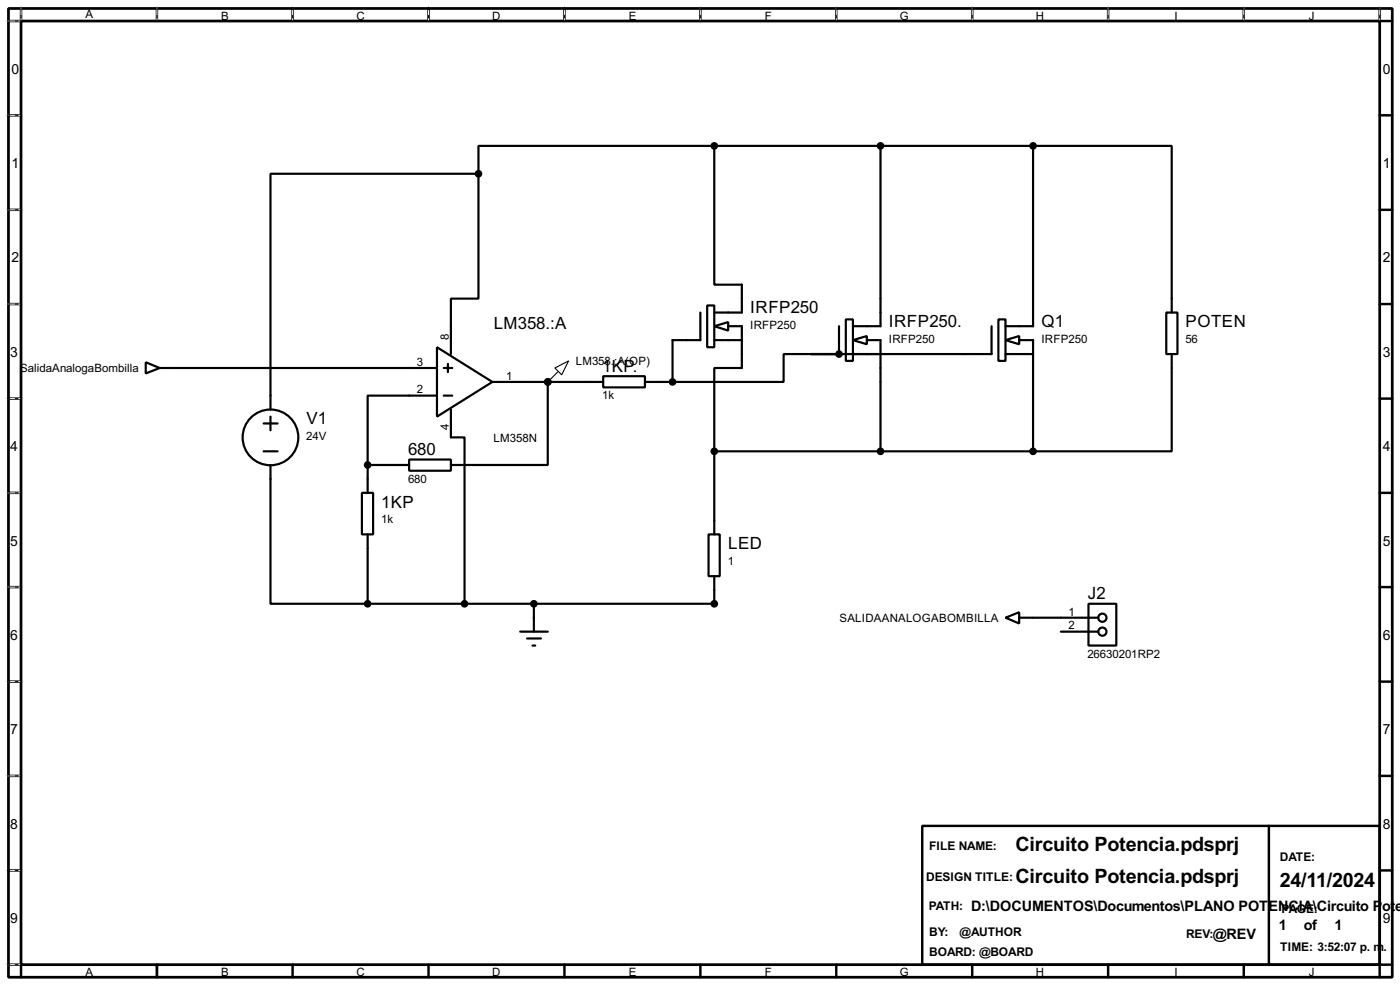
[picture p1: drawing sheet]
<svg xmlns="http://www.w3.org/2000/svg" width="256mm" height="180mm" viewBox="0 0 256 180" stroke-linecap="round" stroke-linejoin="round" font-family="sans-serif">
<path d="M1.6 1.6h253.5v177.3h-253.5zM3.9 3.9h248.9v172.7h-248.9z" fill="none" stroke="#000" stroke-width=".5"/>
<g fill="none" stroke="#000" stroke-width=".45">
<path d="M3.9 1.6v2.3h-2.3M28.8 1.6v2.3M53.6 1.6v2.3M78.5 1.6v2.3M103.4 1.6v2.3M128.3 1.6v2.3M153.2 1.6v2.3M178.1 1.6v2.3M203 1.6v2.3M227.9 1.6v2.3M252.8 1.6v2.3h2.3M1.6 21.1h2.3"/>
<path d="M1.6 38.4h2.3M252.8 21.1h2.3M252.8 38.4h2.3M1.6 55.7h2.3M252.8 55.7h2.3M1.6 73h2.3M252.8 73h2.3M1.6 90.2h2.3M252.8 90.2h2.3M1.6 107.5h2.3M252.8 107.5h2.3M1.6 124.8h2.3"/>
<path d="M252.8 124.8h2.3M1.6 142h2.3M1.6 159.3h2.3M169 151.2h83.8v25.4h-83.8zM232.5 151.2v25.4M252.8 142h2.3M252.8 159.3h2.3M1.6 176.6h2.3v2.3M28.8 176.6v2.3M53.6 176.6v2.3M78.5 176.6v2.3M103.4 176.6v2.3"/>
<path d="M128.3 176.6v2.3M153.2 176.6v2.3M178.1 176.6v2.3M203 176.6v2.3M227.9 176.6v2.3M255.1 176.6h-2.3v2.3"/>
</g>
<g fill="none" stroke="#fff" stroke-width=".18">
<path d="M1.3 3.9h2.3M3.9 1.3v2.3M28.8 1.3v2.3M53.6 1.3v2.3M78.5 1.3v2.3M103.4 1.3v2.3M128.3 1.3v2.3M153.2 1.3v2.3M178.1 1.3v2.3M203 1.3v2.3M227.9 1.3v2.3M252.8 1.3v2.3"/>
<path d="M1.3 21.1h2.3M1.3 38.4h2.3M1.3 55.7h2.3M1.3 73h2.3M1.3 90.2h2.3M1.3 107.5h2.3M1.3 124.8h2.3M1.3 142h2.3M1.3 159.3h2.3M1.3 176.6h2.3"/>
</g>
<g fill="none" stroke="#000" stroke-width=".18" stroke-dasharray=".5 1">
<path d="M1.3 3.9h2.3M3.9 1.3v2.3M28.8 1.3v2.3M53.6 1.3v2.3M78.5 1.3v2.3M103.4 1.3v2.3M128.3 1.3v2.3M153.2 1.3v2.3M178.1 1.3v2.3M203 1.3v2.3M227.9 1.3v2.3M252.8 1.3v2.3"/>
<path d="M1.3 21.1h2.3M1.3 38.4h2.3M1.3 55.7h2.3M1.3 73h2.3M1.3 90.2h2.3M1.3 107.5h2.3M1.3 124.8h2.3M1.3 142h2.3M1.3 159.3h2.3M1.3 176.6h2.3"/>
</g>
<g fill="none" stroke="#000" stroke-width=".4">
<path d="M87.7 31.8h-38.1v43.2M87.7 31.8v22.9h-5.1v10.1M130.9 26.7h-43.2v5.1M130.9 26.7v25.4h5v5.1h-5M130.9 26.7h58.4M161.3 26.7v33h-5M189.3 26.7h25.4v30.5M189.3 26.7v33h-5.1M128.3 57.2v5.1h-5.1v7.6M129.6 55.9h1.3v7.7h-1.3zM130.9 59.7l2.5-.7v1.5zM133.4 59.7h2.5v7.7h-5v15.2"/>
<path d="M153.7 59.7v5.1h-10.1v5.1h-20.4M155 58.5h1.3v7.6h-1.3zM181.7 59.7v5.1h-33.1M182.9 58.5h1.3v7.6h-1.3zM213.7 57.2h2v7.6h-2zM26.7 66.3l2.6 1.1-2.6 1zM29.3 67.4h50.8M48.3 77.5h2.6M49.6 76.3v2.5M80.1 63.6l10.1 6.3-10.1 6.4zM80.1 72.4h-12.7v12.7M81.3 67.4h1.6"/>
<path d="M81.3 72.4h1.6M82.1 66.6v1.5M82.6 75v5.1h2.5v30.4M90.2 69.9h20.3M100.4 69.9v15.2h-17.8M110.5 68.9h7.7v2h-7.7zM118.2 69.9h5M130.9 62.3h5M156.3 62.3l2.5-.8v1.5zM158.8 62.3h2.5v20.3M184.2 62.3l2.5-.8v1.5zM184.2 64.8h5.1"/>
<path d="M186.7 62.3h2.6v20.3M214.7 64.8v17.8h-25.4M48.3 82.6h2.6M49.6 85.1v25.4h17.8M66.3 90.2h2.1v7.6h-2.1zM67.4 85.1v5.1M67.4 97.8v12.7M67.4 85.1h7.6M75 84.1h7.6v2.1h-7.6zM129.8 97.8h2.1v7.7h-2.1zM130.9 82.6v15.2M130.9 82.6h58.4"/>
<path d="M95.3 115.6h5.1M96.6 116.9h2.5M97.6 118.2h.5M97.8 110.5v5.1M130.9 105.5v5h-63.5M184.2 113.1l2.5-1v2zM186.7 113.1h14.5M194.4 115.6h6.8M199.4 110.5h5.1v7.7h-5.1z"/>
<circle cx="49.5" cy="80.1" r="5.1"/>
<circle cx="201.9" cy="113.1" r=".75"/>
<circle cx="201.9" cy="115.6" r=".75"/>
</g>
<circle cx="100.4" cy="69.9" r=".2" fill="#000"/>
<g fill="#000" stroke="#000" stroke-width=".4">
<circle cx="87.6" cy="31.8" r=".5"/>
<circle cx="130.8" cy="26.7" r=".5"/>
<circle cx="161.3" cy="26.7" r=".5"/>
<circle cx="189.2" cy="26.7" r=".5"/>
<circle cx="100.3" cy="69.9" r=".5"/>
<circle cx="123.2" cy="69.9" r=".5"/>
<circle cx="153.7" cy="64.8" r=".5"/>
<circle cx="67.3" cy="85.1" r=".5"/>
<circle cx="130.8" cy="82.6" r=".5"/>
<circle cx="161.3" cy="82.6" r=".5"/>
<circle cx="189.2" cy="82.6" r=".5"/>
<circle cx="67.3" cy="110.5" r=".5"/>
<circle cx="85.1" cy="110.5" r=".5"/>
<circle cx="97.8" cy="110.5" r=".5"/>
<circle cx="130.8" cy="110.5" r=".5"/>
</g>
<path d="M101.7 67.4l2.5-1.3-1.3 2.5zM102.2 68.1l-1.8 1.8" fill="none" stroke="#000" stroke-width=".2"/>
<g font-size="4.1">
<text x="186" y="155.8">Circuito Potencia.pdsprj</text>
<text x="186" y="161.7">Circuito Potencia.pdsprj</text>
<text x="234.5" y="162.4">24/11/2024</text>
</g>
<g font-size="3.5">
<text x="137.5" y="57.4">IRFP250</text>
<text x="162.9" y="59.9">IRFP250.</text>
<text x="190.8" y="59.9">Q1</text>
<text x="217.2" y="59.9">POTEN</text>
<text x="90.5" y="60.2">LM358.:A</text>
<text x="110.3" y="68.1">1KP.</text>
<text x="56.2" y="77.6">V1</text>
<text x="74.8" y="83.3">680</text>
<text x="69.9" y="92.9">1KP</text>
<text x="133.4" y="100.5">LED</text>
<text x="199.3" y="109.7">J2</text>
</g>
<g font-size="3">
<text x="177.9" y="166.7">D:\DOCUMENTOS\Documentos\PLANO POTENCIA\Circuito P</text>
<text x="253.2" y="166.7">ot</text>
<text x="255.6" y="166.7">e</text>
<text x="222.2" y="171.8">@REV</text>
<text x="234.3" y="170.3">1</text>
<text x="238.9" y="170.3">of</text>
<text x="244.5" y="170.3">1</text>
</g>
<g font-size="2.9">
<text x="2.1" y="13.5">0</text>
<text x="253.4" y="13.5">0</text>
<text x="2.1" y="30.7">1</text>
<text x="253.4" y="30.7">1</text>
<text x="2.1" y="48">2</text>
<text x="253.4" y="48">2</text>
<text x="1.9" y="65.3">3</text>
<text x="253.4" y="65.3">3</text>
<text x="1.9" y="82.5">4</text>
<text x="253.4" y="82.5">4</text>
<text x="1.9" y="99.9">5</text>
<text x="253.4" y="99.9">5</text>
<text x="1.9" y="117.1">6</text>
<text x="253.4" y="117.1">6</text>
<text x="1.9" y="134.4">7</text>
<text x="253.4" y="134.4">7</text>
<text x="1.9" y="151.7">8</text>
<text x="253.4" y="151.7">8</text>
<text x="1.9" y="168.9">9</text>
<text x="253.4" y="168.9">9</text>
</g>
<g font-size="2.5">
<text x="170.2" y="155.6">FILE NAME:</text>
<text x="169.7" y="161.2">DESIGN TITLE:</text>
<text x="234.5" y="157.7">DATE:</text>
<text x="170.1" y="166.5">PATH:</text>
<text x="234.8" y="167.1">PAGE:</text>
<text x="170.2" y="171.4">BY:</text>
<text x="175.8" y="171.4">@AUTHOR</text>
<text x="217.3" y="171.6">REV:</text>
<text x="170.2" y="175">BOARD: @BOARD</text>
<text x="234.5" y="174.1">TIME: 3:52:07 p. m.</text>
</g>
<g font-size="2.4">
<text x="15.6" y="3.4">A</text>
<text x="40.5" y="3.6">B</text>
<text x="65.3" y="3.6">C</text>
<text x="90.2" y="3.6">D</text>
<text x="115.2" y="3.6">E</text>
<text x="140.1" y="3.6">F</text>
<text x="164.8" y="3.6">G</text>
<text x="189.8" y="3.6">H</text>
<text x="215.1" y="3.6">I</text>
<text x="239.8" y="3.6">J</text>
<text x="82.2" y="62.3" transform="rotate(-90 82.2 62.3)">8</text>
<text x="137.4" y="60.3">IRFP250</text>
<text x="162.8" y="62.8">IRFP250</text>
<text x="190.8" y="62.8">IRFP250</text>
<text x="217.2" y="62.8">56</text>
<text x="3.7" y="68.1">SalidaAnalogaBombilla</text>
<text x="76.4" y="67">3</text>
<text x="76.4" y="72">2</text>
<text x="92.8" y="69.5">1</text>
<text x="105.5" y="66.9">LM358.:A(OP)</text>
<text x="110.3" y="73.1">1k</text>
<text x="56.1" y="80.6">24V</text>
<text x="82.2" y="78.7" transform="rotate(-90 82.2 78.7)">4</text>
<text x="90.4" y="81">LM358N</text>
<text x="74.8" y="88.4">680</text>
<text x="69.9" y="95.8">1k</text>
<text x="133.4" y="103.5">1</text>
<text x="153.8" y="113.9">SALIDAANALOGABOMBILLA</text>
<text x="195.8" y="112.7">1</text>
<text x="195.8" y="115.2">2</text>
<text x="199.2" y="120.4">26630201RP2</text>
<text x="15.6" y="178.7">A</text>
<text x="40.5" y="178.7">B</text>
<text x="65.3" y="178.7">C</text>
<text x="90.2" y="178.7">D</text>
<text x="115.2" y="178.7">E</text>
<text x="140.1" y="178.7">F</text>
<text x="164.8" y="178.7">G</text>
<text x="189.8" y="178.7">H</text>
<text x="215.1" y="178.7">I</text>
<text x="239.8" y="178.7">J</text>
</g>
</svg>
